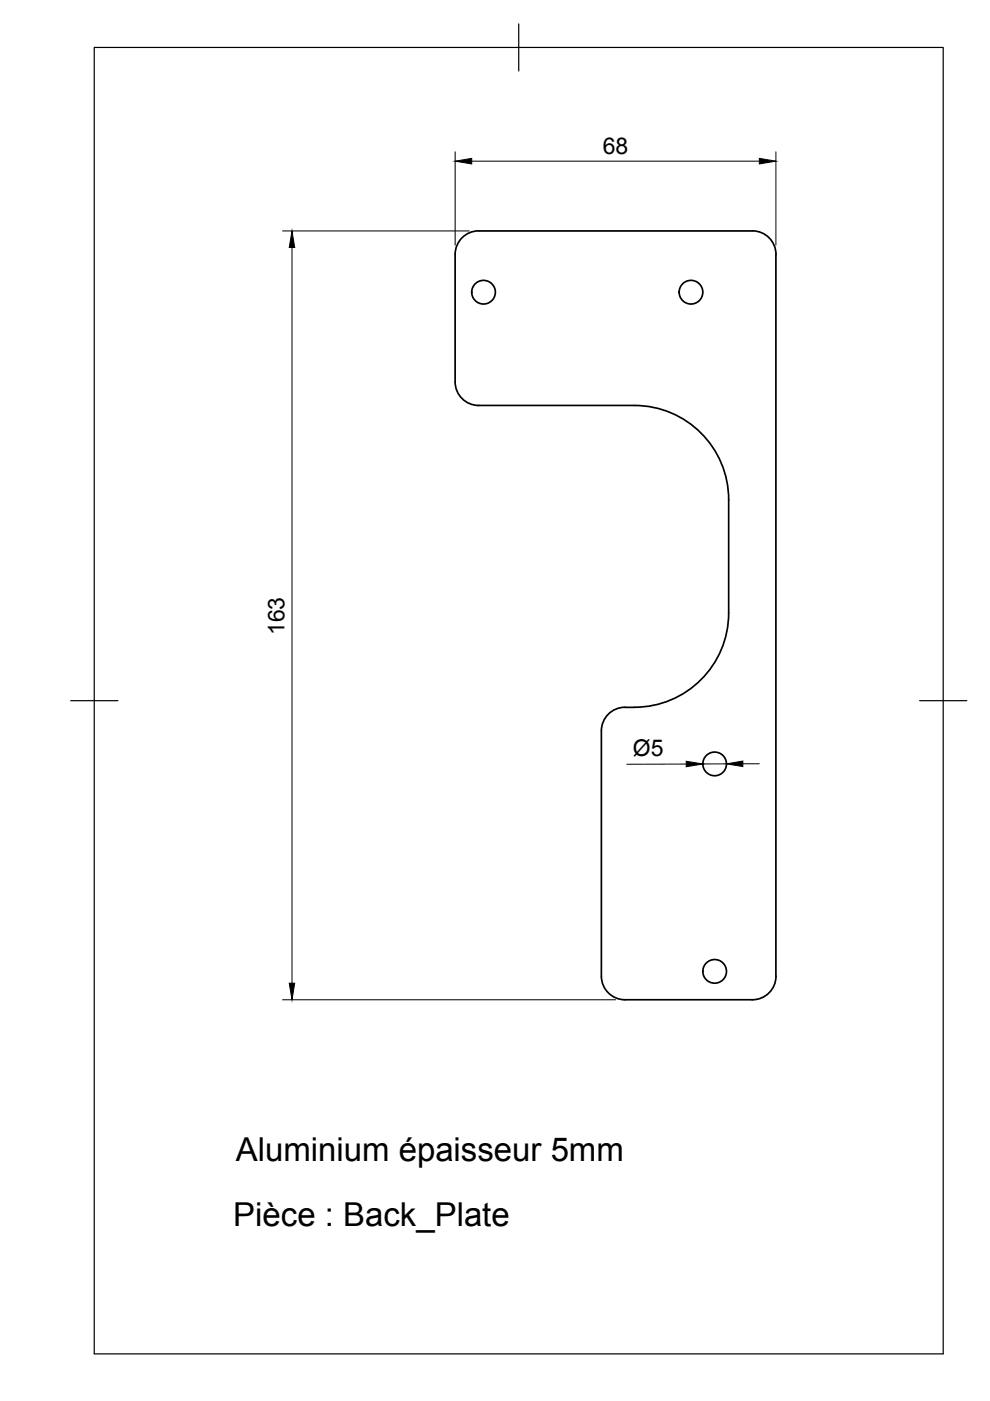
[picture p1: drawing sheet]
<svg xmlns="http://www.w3.org/2000/svg" width="210mm" height="297mm" viewBox="0 0 210 297" stroke-linecap="round" stroke-linejoin="round" font-family="sans-serif">
<!-- layer: Visible -->
<g fill="none" stroke="#000" stroke-width=".36">
<path d="M101.5 49h58M101.5 48.9a5 5 0 0 0-5 5.1v27M159.5 48.9a5 5 0 0 1 5 5.1v153a5 5 0 0 1-5 5M96.5 81a5 5 0 0 0 5 5h33M134.5 86a20 20 0 0 1 20 20v24a20 20 0 0 1-20 20M127.5 155v52a5 5 0 0 0 5 5h27M134.5 150a6.5 6.5 0 0 0-5.2 1.1 5 5 0 0 0-1.8 3.9"/>
<circle cx="102.5" cy="62" r="2.51"/>
<circle cx="146.5" cy="62" r="2.51"/>
<circle cx="151.5" cy="162" r="2.51"/>
<circle cx="151.5" cy="205.9" r="2.51"/>
</g>
<!-- layer: Border -->
<path d="M20 10.1h180v276.9h-180zM110 5.1v10M15 148.6h10M195 148.6h10" fill="none" stroke="#000" stroke-width=".25"/>
<!-- layer: Dimensions -->
<path d="M96.5 32.2v19.8M100 34.2h61M164.5 32.2v19.8M59.9 49h39.6M61.9 52.5v156M145.5 162h-12.6M154 162h-5M157.5 161.9h3.5M59.9 212h70.6" fill="none" stroke="#000" stroke-width=".21"/>
<path d="M96.5 34.2l3.5-.6v1.2zM161 33.6l3.5 .6-3.5 .6zM61.9 49l.6 3.5h-1.2zM145.5 161.4l3.5 .6-3.5 .6zM154 162l3.5-.6v1.1zM61.3 208.5h1.2l-.6 3.5z" fill="#000" stroke="#000" stroke-width=".21"/>
<g font-size="7">
<text x="50" y="246.1">Aluminium épaisseur 5mm</text>
<text x="49.5" y="259.9">Pièce : Back_Plate</text>
</g>
<g font-size="4.9">
<text x="127.8" y="32.6">68</text>
<text x="60.3" y="134.7" transform="rotate(-90 60.3 134.7)">163</text>
<text x="134.2" y="160.4">Ø5</text>
</g>
</svg>
